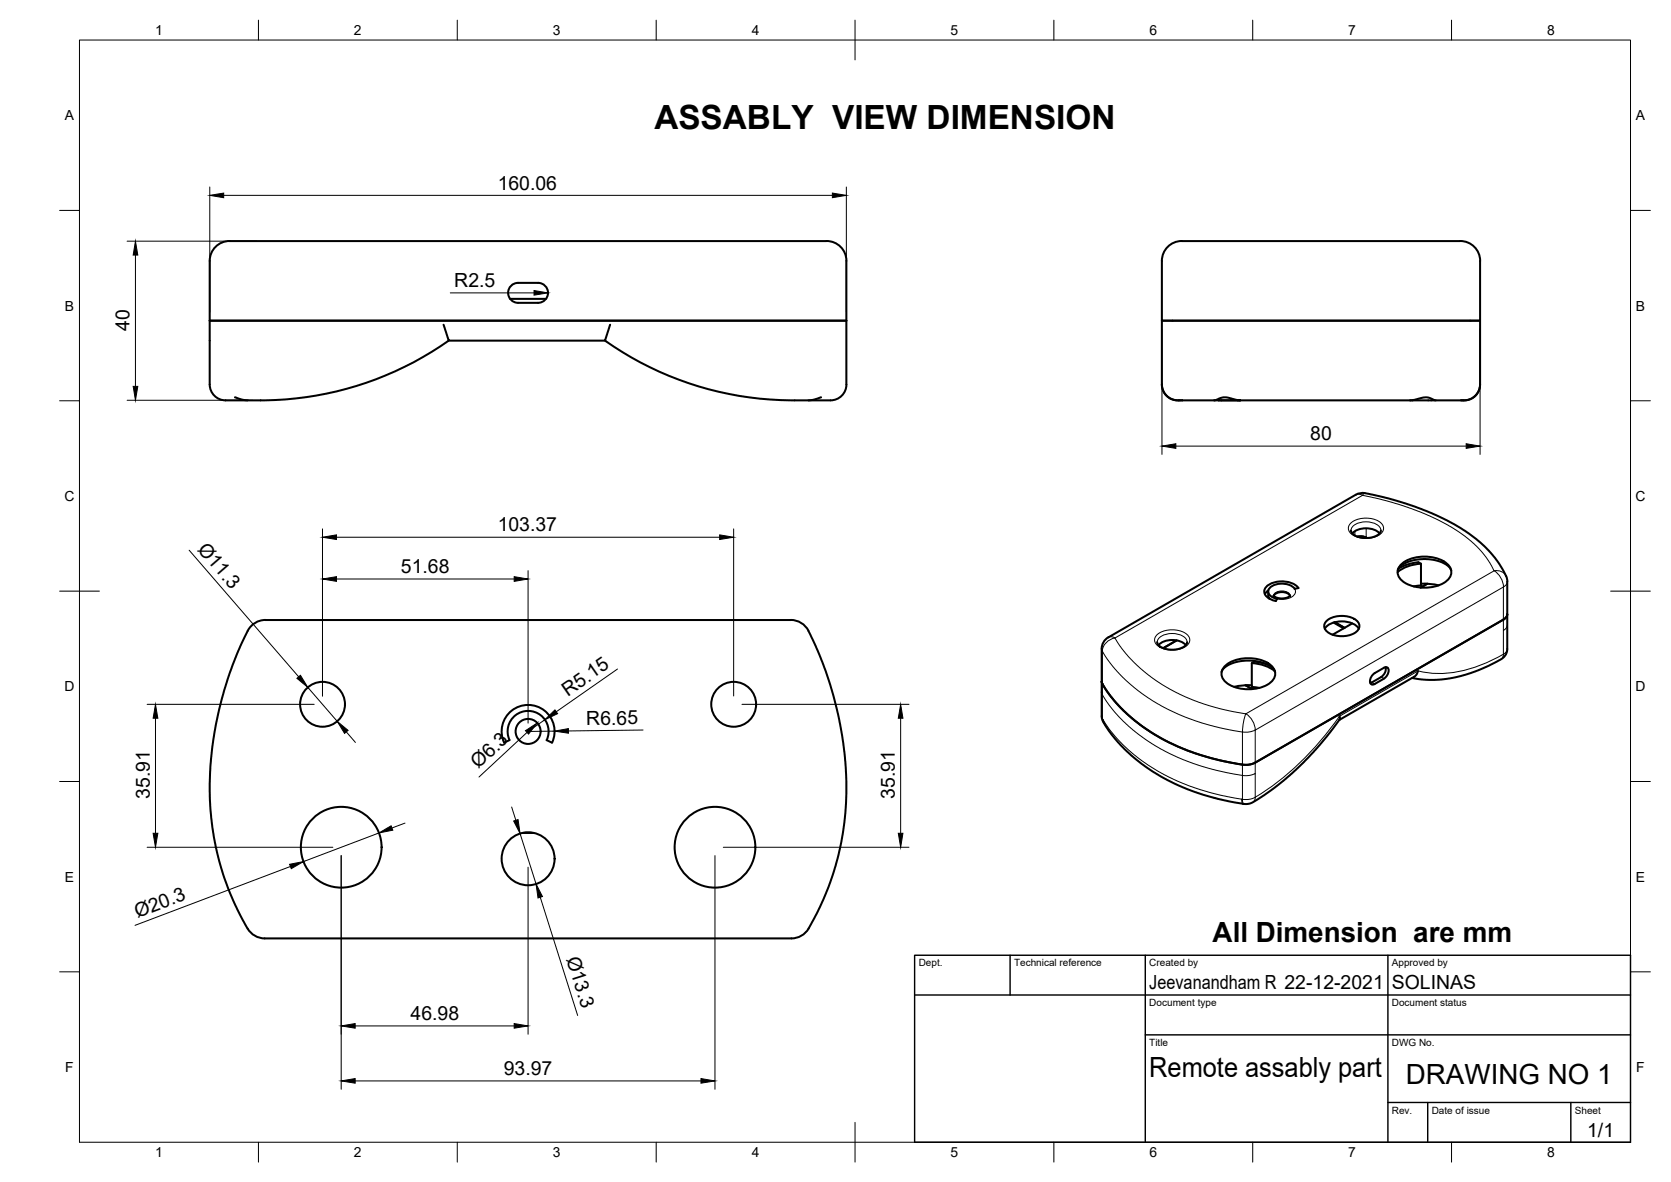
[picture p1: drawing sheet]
<svg xmlns="http://www.w3.org/2000/svg" width="420mm" height="297mm" viewBox="0 0 420 297" stroke-linecap="round" stroke-linejoin="round" font-family="sans-serif">
<!-- layer: Visible -->
<g fill="none" stroke="#000" stroke-width=".51">
<path d="M57.7 60.6h150.1M57.7 60.6a5 5 0 0 0-5 5v31a4 4 0 0 0 4 4M128.3 75.1h9M128.7 71.6l1-.4 .6-.1h5a2.51 2.51 0 0 1 2.5 2.5 2.51 2.51 0 0 1-2.5 2.5h-5a2.51 2.51 0 0 1-2.4-1.7 2.51 2.51 0 0 1 .8-2.8zM207.8 60.6a5 5 0 0 1 5 5M212.8 65.6v15M297.1 60.6h70.1M297.1 60.6a5 5 0 0 0-5 5v15h80.1v-15M367.2 60.6a5 5 0 0 1 5 5M52.7 80.6h160.1M59.1 99.9l1.8 .5 1.4 .2M111.5 81.6l1.3 4h39.3"/>
<path d="M112.8 85.6a84.7 84.7 0 0 1-49.7 15h-6.4M153.4 81.6l-1.3 4a83.9 83.9 0 0 0 49.1 15h7.2a4.2 4.2 0 0 0 4.4-4M206.5 99.9l-1.8 .5-1.5 .2M212.8 80.6v16M292.1 96.6l.2 1.1 .5 1.1 1 1.1 1.1 .5 1 .2h9.4M292.1 96.6v-16h80.1v16M292.1 96.6l.4 1.8 1.1 1.3 1.5 .8 1.6 .1M372.2 96.6l-.3 1.5-.6 .9-.9 1-1.4 .5-14.4 .1M372.2 96.6l-.4 1.6-1 1.4-1.2 .8-1.9 .2M296.7 100.6h.6M305.3 100.6h1.1M305.3 100.6l2.4-.7 4.1 .7h-5.4"/>
<path d="M306.4 100.6h48.2M354.6 100.6l3.8-.7 1.1 .1 1.5 .6M367.7 100.6h-.3M339.7 133.3l.3 .8 .8 .5 2.2 .6 1.6-.1 1.3-.4 1-.6 .3-.8M340 134a5.2 5.2 0 0 1 6.9 0M340.9 124.3l-62.2 35.9a3.3 3.3 0 0 0-1.7 2.8v17.2l.4 1.2M340.9 124.3a6.4 6.4 0 0 1 4.5 .1l5.8 1.5 6.2 2 5.4 2.4 4.2 2.2 4.2 3 3.2 2.9 2.3 3 2 3.4M341.4 134.9l1.3-.1 1 .4M66.7 155.8h132.1M198.8 155.8a5.3 5.3 0 0 1 5 3.8l2.9 6.7 2.9 8.6 1.6 7 1.1 7.2 .5 7.3-.2 7.9-1.1 7.3-1.3 5.4a62.4 62.4 0 0 1-7.7 17.4l-1.6 1-1.9 .4h-132.4a5.4 5.4 0 0 1-5-3.5l-2.2-4.4a73.3 73.3 0 0 1-4.6-48.3l1.7-6.4 2.3-6.9a49 49 0 0 1 4.3-8.9l1.6-1.2 2-.4M318.9 148.7v1.1l.3 .7M318.9 148.4l-.9 .9"/>
<path d="M320.2 149.7l.6 .4 1.3 .3 1.4-.2 .9-.5M320.3 149.8a2.68 2.68 0 0 1 4.1 0M321.1 150.5a2.21 2.21 0 0 1-2.2-2.1 4 4 0 0 1 4.9-1.5l1.1 .4 .6 .7 1-.2a6.2 6.2 0 0 0-8.1-.4 1.86 1.86 0 0 0 .9 3.1l1.5 .5 .3-.5M333.1 158a5.4 5.4 0 0 1 5.9-1.7 4 4 0 0 1 2.7 1.7M333.7 155.9a6.3 6.3 0 0 1 7.8 .5 1.85 1.85 0 0 1-1 2.7 6.3 6.3 0 0 1-7.2-.8 1.66 1.66 0 0 1 .4-2.4zM335.3 156.4l2.5 1.5M335.6 156.4l2.5 1.4M340 156.7l-5 2.8M351.5 143.3l.5-.9 1.5-1 2-.6 2.3-.3 2.5 .2 2.1 .6 1.7 .9 .8 1.1M352.6 141.6a10 10 0 0 1 11.1 0 2.82 2.82 0 0 1 1.2 2.7 2.82 2.82 0 0 1-1.9 2.2 10.3 10.3 0 0 1-10.4-.5 2.66 2.66 0 0 1 0-4.4zM356.6 141.3l.7 .4v5.4l-1.8 .3M356.6 141.3l-2.3 .4-2.7 1.2"/>
<path d="M357.3 146.7l2.6 .1 1.8 .3M357.3 141.7a9.8 9.8 0 0 0-5.9 2.1M358.9 146.7l-1.7 1M378.7 144.8l.3 1.4v8.2M379 154.4l-.2 .6-.8 .7-62.4 36-1.3 .4-1.7 .1-2.9-.5-7.4-1.8-6.1-2.3-4.4-2.1-5.2-3.4-4-3.4-3.4-3.8-1.6-2.3-.6-1.4M379 154.4v9.1l-.5 1.2-.8 .8-3.3 1.8-2.7 1.2-3.3 1.1-2.6 .7-5.1 .6-3.2-.1-2.4-.4M291 161.4l.2 .7 .9 .6 2.2 .6 1.7-.1 1.3-.4 .9-.7 .3-.7M291.3 162.1a5.2 5.2 0 0 1 6.9 0M295.8 160.9l-3.3 2M307.1 168.9l.7-1 1.3-.9 1.9-.7 2.2-.3 2.6 .1 2.2 .6 1.7 1 .9 1.2M308.3 167.1a10 10 0 0 1 11.2 0 2.82 2.82 0 0 1 1.1 2.7 2.82 2.82 0 0 1-1.9 2.3 10.3 10.3 0 0 1-10.4-.6 2.66 2.66 0 0 1 0-4.4zM313.2 172.2l1.6 1"/>
<path d="M314.8 166.6a10 10 0 0 1 5.7 2.1M314.8 172.2l-2.6 .1-1.9 .3M318.7 167l-3.3-.7-.7 .3 .1 6 1.8 .3M336.8 180v.8l-3.3 4.4-4.6 5.2-4.1 4-4.6 3.8-3.8 2.6-1.9 1.1-1.8 .1M345.6 169.2l-.7 .6a1.44 1.44 0 0 0 0 2.2l.7-.1M347.3 170.1l-2.8 1.5M348 167.8l-2.4 1.4M348 167.8a.72 .72 0 0 1 .8-.1 .72 .72 0 0 1 .4 .8l-.3 .9-.5 .8-2.8 1.7M348.4 167.7a2.39 2.39 0 0 1-1.1 2.4M356.5 168.6l-.3 .9-.5 .5-18.9 10.9M137.5 186a5.2 5.2 0 0 0-4.7-7.3 5.2 5.2 0 0 0-4.7 7.3l-1.4 .6a6.7 6.7 0 0 1 6.1-9.4 6.7 6.7 0 0 1 6 9.4l-1.4-.6M277.4 181.3l.2 .3"/>
<path d="M277.5 181.7l2.1 3 3.8 4.2 3.7 3.1 4.9 3.2 5.4 2.7 4.5 1.6 4.4 1.3 6.4 1.2M131.4 209.3h2.8"/>
<circle cx="81.1" cy="177" r="5.6"/>
<circle cx="184.5" cy="177" r="5.6"/>
<circle cx="132.8" cy="183.8" r="3.1"/>
<circle cx="85.8" cy="212.9" r="10.2"/>
<circle cx="132.8" cy="215.8" r="6.7"/>
<circle cx="179.8" cy="212.9" r="10.2"/>
</g>
<!-- layer: Visible Narrow -->
<g fill="none" stroke="#000" stroke-width=".25">
<path d="M339.7 133.3a2.87 2.87 0 0 1 2.9-2.1 4.5 4.5 0 0 1 4.5 1.6l.1 .5M339.8 131.4a6.3 6.3 0 0 1 7.8 .4 1.85 1.85 0 0 1-1 2.8 6.3 6.3 0 0 1-7.2-.9 1.66 1.66 0 0 1 .4-2.3zM340.7 133.5v1.1M340.9 124.3l1-.1 .7 .3M342.6 124.5l6 1.3 6.3 2 4.7 1.9 4.6 2.3 4.2 2.8 2.8 2.4 2.7 3.1 1.8 3.2M342.6 124.5l-62.3 35.8 2.3 3.3 3.4 3.7 3.4 2.8 4 2.7 4.6 2.3 4.4 1.7 5.1 1.5 5.7 1.1 62.5-35.9M343.2 123.9l-.6 .6M343.5 132.8v2.4M291 159.4a6.3 6.3 0 0 1 7.8 .5 1.85 1.85 0 0 1-.9 2.7 6.3 6.3 0 0 1-7.3-.8 1.66 1.66 0 0 1 .4-2.4zM318.9 149.5l.2 .6 .5 .5M320.2 149.7a2.47 2.47 0 0 1 3.6-.8l.6 .8M325.5 148a1.6 1.6 0 0 1-1.3 2.3l-1.8 .3-1.3-.1"/>
<path d="M375.7 143.4a2.75 2.75 0 0 1 3 1.4M375.7 143.4a5.2 5.2 0 0 1 2.3 4.1M378 147.5l-62.4 36v10.9M378 147.5v10.9M379 157.1l-.2 .6-.8 .7v6l.8-.7M379 146.2l-.4 .8-.6 .5M277 180l.4 1.4M277 174l.2 .5v6l.1 .3M277 163l.2 .6M277.2 163.6l1.2 2 1.6 2.2 2.9 3 4.1 3.4 4.1 2.7 5.5 2.7 4.8 1.8 5.2 1.5 5.8 1.1v10.9h1.6l1.6-.5v6l-1.3 .4-1.5 .1-6.3-1.2-7.2-2.1-5.8-2.5-5-3-4.6-3.5-3.5-3.6-1.5-1.8-1.6-2.4M277.2 163.6v10.9l1.7 2.7 2.4 2.9 2.6 2.5 3.5 2.7 3 2.1 3.6 1.9 3.5 1.6 4.8 1.7 5.1 1.3 5 1v6M278.7 160.2l.9-.2 .7 .3a3.8 3.8 0 0 0-3.1 3.3"/>
<path d="M291 161.4a2.87 2.87 0 0 1 2.9-2.1 4.5 4.5 0 0 1 4.5 1.6l.1 .5M313.3 179.4a5.2 5.2 0 0 1 2.3 4l-1.5 .5-1.7 .1 .3-2.9zM344.9 171.5l.7 .4M347.3 170.1l.7 .4M377.5 165.6l.4-.4 .1-.8a29.9 29.9 0 0 1-20.2 4.5l-1.2-.3-19.8 11.4a71.6 71.6 0 0 1-21.2 20.3l-.1 .8-.4 .4M378.8 163.7l-.2 .9M379 163.1l-.2 .6M277.3 180.8l.3 .8M304.9 200.4l1.4 .4M312.2 200.8l.3 1.2M312.4 200.8l.3 1.2"/>
</g>
<!-- layer: Border -->
<g fill="none" stroke="#000" stroke-width=".25">
<path d="M20 10.1h390v276.9h-390zM65 5.1v5M115 5.1v5M165 5.1v5M215 5.1v10M265 5.1v5M315 5.1v5M365 5.1v5M15 52.9h5M410 52.9h5M15 100.7h5M410 100.7h5"/>
<path d="M15 148.6h10M405 148.6h10M15 196.4h5M410 196.4h5M15 244.2h5M410 244.2h5M65 287v5M115 287v5M165 287v5M215 282.1v9.9M265 287v5M315 287v5"/>
<path d="M365 287v5"/>
</g>
<!-- layer: TitleBlock -->
<path d="M230 240.1h180v46.9h-180zM230 250h180M254 240.1v9.9M288 240.1v46.9M349 240.1v46.9M288 260.1h122M349 277.1h61M359 277.1v9.9M395 277.1v9.9" fill="none" stroke="#000" stroke-width=".36"/>
<!-- layer: Dimensions -->
<g fill="none" stroke="#000" stroke-width=".25">
<path d="M52.7 47v31.5M56.2 49.1h153.1M212.8 47v31.5M32 60.6h32.5M34.1 64.1v33M113.2 73.6h21.1M292.2 82.7v31.5M372.2 82.7v31.5M32 100.6h31.5M295.7 112.1h73M47.6 138.3l27.5 31.8M81.1 132.9v42"/>
<path d="M84.6 135h96.4M184.5 132.9v42M84.6 145.5h44.7M132.8 143.4v38.3M37 177h42M77.4 172.7l7.4 8.6M155.3 168.1l-15.4 10.8M186.6 177h42M39.1 180.5v28.9M87.1 183.9l2.3 2.7M132.5 184.1l-12.1 11.2M137 180.9l-4.2 2.9 6.6-.1"/>
<path d="M161.7 183.5l-18.8 .2M226.5 180.5v28.9M37 212.9h46.7M73 217.7l-39 14.8M85.8 215v58.7M95.3 209.3l-19 7.2M101.8 206.8l-3.2 1.3M128.7 202.8l1 3.3M130.8 209.5l4 12.7M132.8 217.9v42M179.8 215v58.7M181.9 212.9h46.7"/>
<path d="M135.8 225.5l9.4 29.7M89.3 257.8h40M89.3 271.6h87"/>
</g>
<g fill="#000" stroke="#000" stroke-width=".25">
<path d="M52.7 49.1l3.5-.6v1.2zM209.3 48.5l3.5 .6-3.5 .6zM34.1 60.6l.5 3.5h-1.1zM134.3 73l3.5 .6-3.5 .6zM33.5 97.1h1.1l-.5 3.5zM292.2 112.1l3.5-.6v1.2zM368.7 111.5l3.5 .6-3.5 .6zM81.1 135l3.5-.6v1.2zM181 134.4l3.5 .6-3.5 .6zM81.1 145.5l3.5-.6v1.2zM129.3 144.9l3.5 .6-3.5 .6zM74.7 170.5l.8-.8 1.9 3z"/>
<path d="M137 180.9l2.5-2.5 .7 1zM39.1 177l.6 3.5h-1.2zM84.8 181.3l2.7 2.2-.9 .8zM132.1 183.6l3-1.9-2.2 2.8zM139.4 183.7l3.5-.6v1.2zM226.5 177l.5 3.5h-1.1zM38.5 209.4h1.2l-.6 3.5zM72.8 217.2l3.5-.7-3.1 1.8zM95.3 209.3l3-1.8 .5 1.1zM129.2 206.3l1.1-.3 .5 3.5zM225.9 209.4h1.1l-.5 3.5zM134.8 222.2l1.6 3.1-1.1 .4z"/>
<path d="M85.8 257.8l3.5-.6v1.2zM129.3 257.2l3.5 .6-3.5 .6zM85.8 271.6l3.5-.6v1.2zM176.3 271l3.5 .6-3.5 .6z"/>
</g>
<text font-size="8.4" x="164.5" y="32.5">ASSABLY VIEW DIMENSION</text>
<g font-size="7">
<text x="304.9" y="236.8">All Dimension are mm</text>
<text x="289" y="270.6">Remote assably part</text>
<text x="353.5" y="272.3">DRAWING NO 1</text>
</g>
<g font-size="4.9">
<text x="125.1" y="47.6">160.06</text>
<text x="114.2" y="72.1">R2.5</text>
<text x="32.6" y="83.2" transform="rotate(-90 32.6 83.2)">40</text>
<text x="329.5" y="110.6">80</text>
<text x="125.1" y="133.5">103.37</text>
<text x="49.5" y="138.2" transform="rotate(49 49.5 138.2)">Ø11.3</text>
<text x="100.8" y="144">51.68</text>
<text x="142.7" y="175.1" transform="rotate(-35 142.7 175.1)">R5.15</text>
<text x="147.4" y="182.2" transform="rotate(-1 147.4 182.2)">R6.65</text>
<text x="120.3" y="193.3" transform="rotate(-43 120.3 193.3)">Ø6.3</text>
<text x="37.6" y="200.7" transform="rotate(-90 37.6 200.7)">35.91</text>
<text x="225" y="200.7" transform="rotate(-90 225 200.7)">35.91</text>
<text x="34.5" y="230.7" transform="rotate(-21 34.5 230.7)">Ø20.3</text>
<text x="142.3" y="240.9" transform="rotate(72 142.3 240.9)">Ø13.3</text>
<text x="289" y="248.5">Jeevanandham R 22-12-2021</text>
<text x="350" y="248.5">SOLINAS</text>
<text x="103.3" y="256.4">46.98</text>
<text x="126.7" y="270.2">93.97</text>
<text x="399.1" y="285.7">1/1</text>
</g>
<g font-size="3.5">
<text x="39" y="8.8">1</text>
<text x="89" y="8.8">2</text>
<text x="139" y="8.8">3</text>
<text x="189" y="8.8">4</text>
<text x="239" y="8.8">5</text>
<text x="289" y="8.8">6</text>
<text x="339" y="8.8">7</text>
<text x="389" y="8.8">8</text>
<text x="16.3" y="30.2">A</text>
<text x="411.3" y="30.2">A</text>
<text x="16.3" y="78">B</text>
<text x="411.3" y="78">B</text>
<text x="16.2" y="125.9">C</text>
<text x="411.2" y="125.9">C</text>
<text x="16.2" y="173.7">D</text>
<text x="411.2" y="173.7">D</text>
<text x="16.3" y="221.6">E</text>
<text x="411.3" y="221.6">E</text>
<text x="16.4" y="269.4">F</text>
<text x="411.4" y="269.4">F</text>
<text x="39" y="290.8">1</text>
<text x="89" y="290.8">2</text>
<text x="139" y="290.8">3</text>
<text x="189" y="290.8">4</text>
<text x="239" y="290.8">5</text>
<text x="289" y="290.8">6</text>
<text x="339" y="290.8">7</text>
<text x="389" y="290.8">8</text>
</g>
<g font-size="2.5">
<text x="231" y="242.9">Dept.</text>
<text x="255" y="242.9">Technical reference</text>
<text x="289" y="242.9">Created by</text>
<text x="350" y="242.9">Approved by</text>
<text x="289" y="252.8">Document type</text>
<text x="350" y="252.8">Document status</text>
<text x="289" y="262.9">Title</text>
<text x="350" y="262.9">DWG No.</text>
<text x="350" y="279.9">Rev.</text>
<text x="360" y="279.9">Date of issue</text>
<text x="396" y="279.9">Sheet</text>
</g>
</svg>
